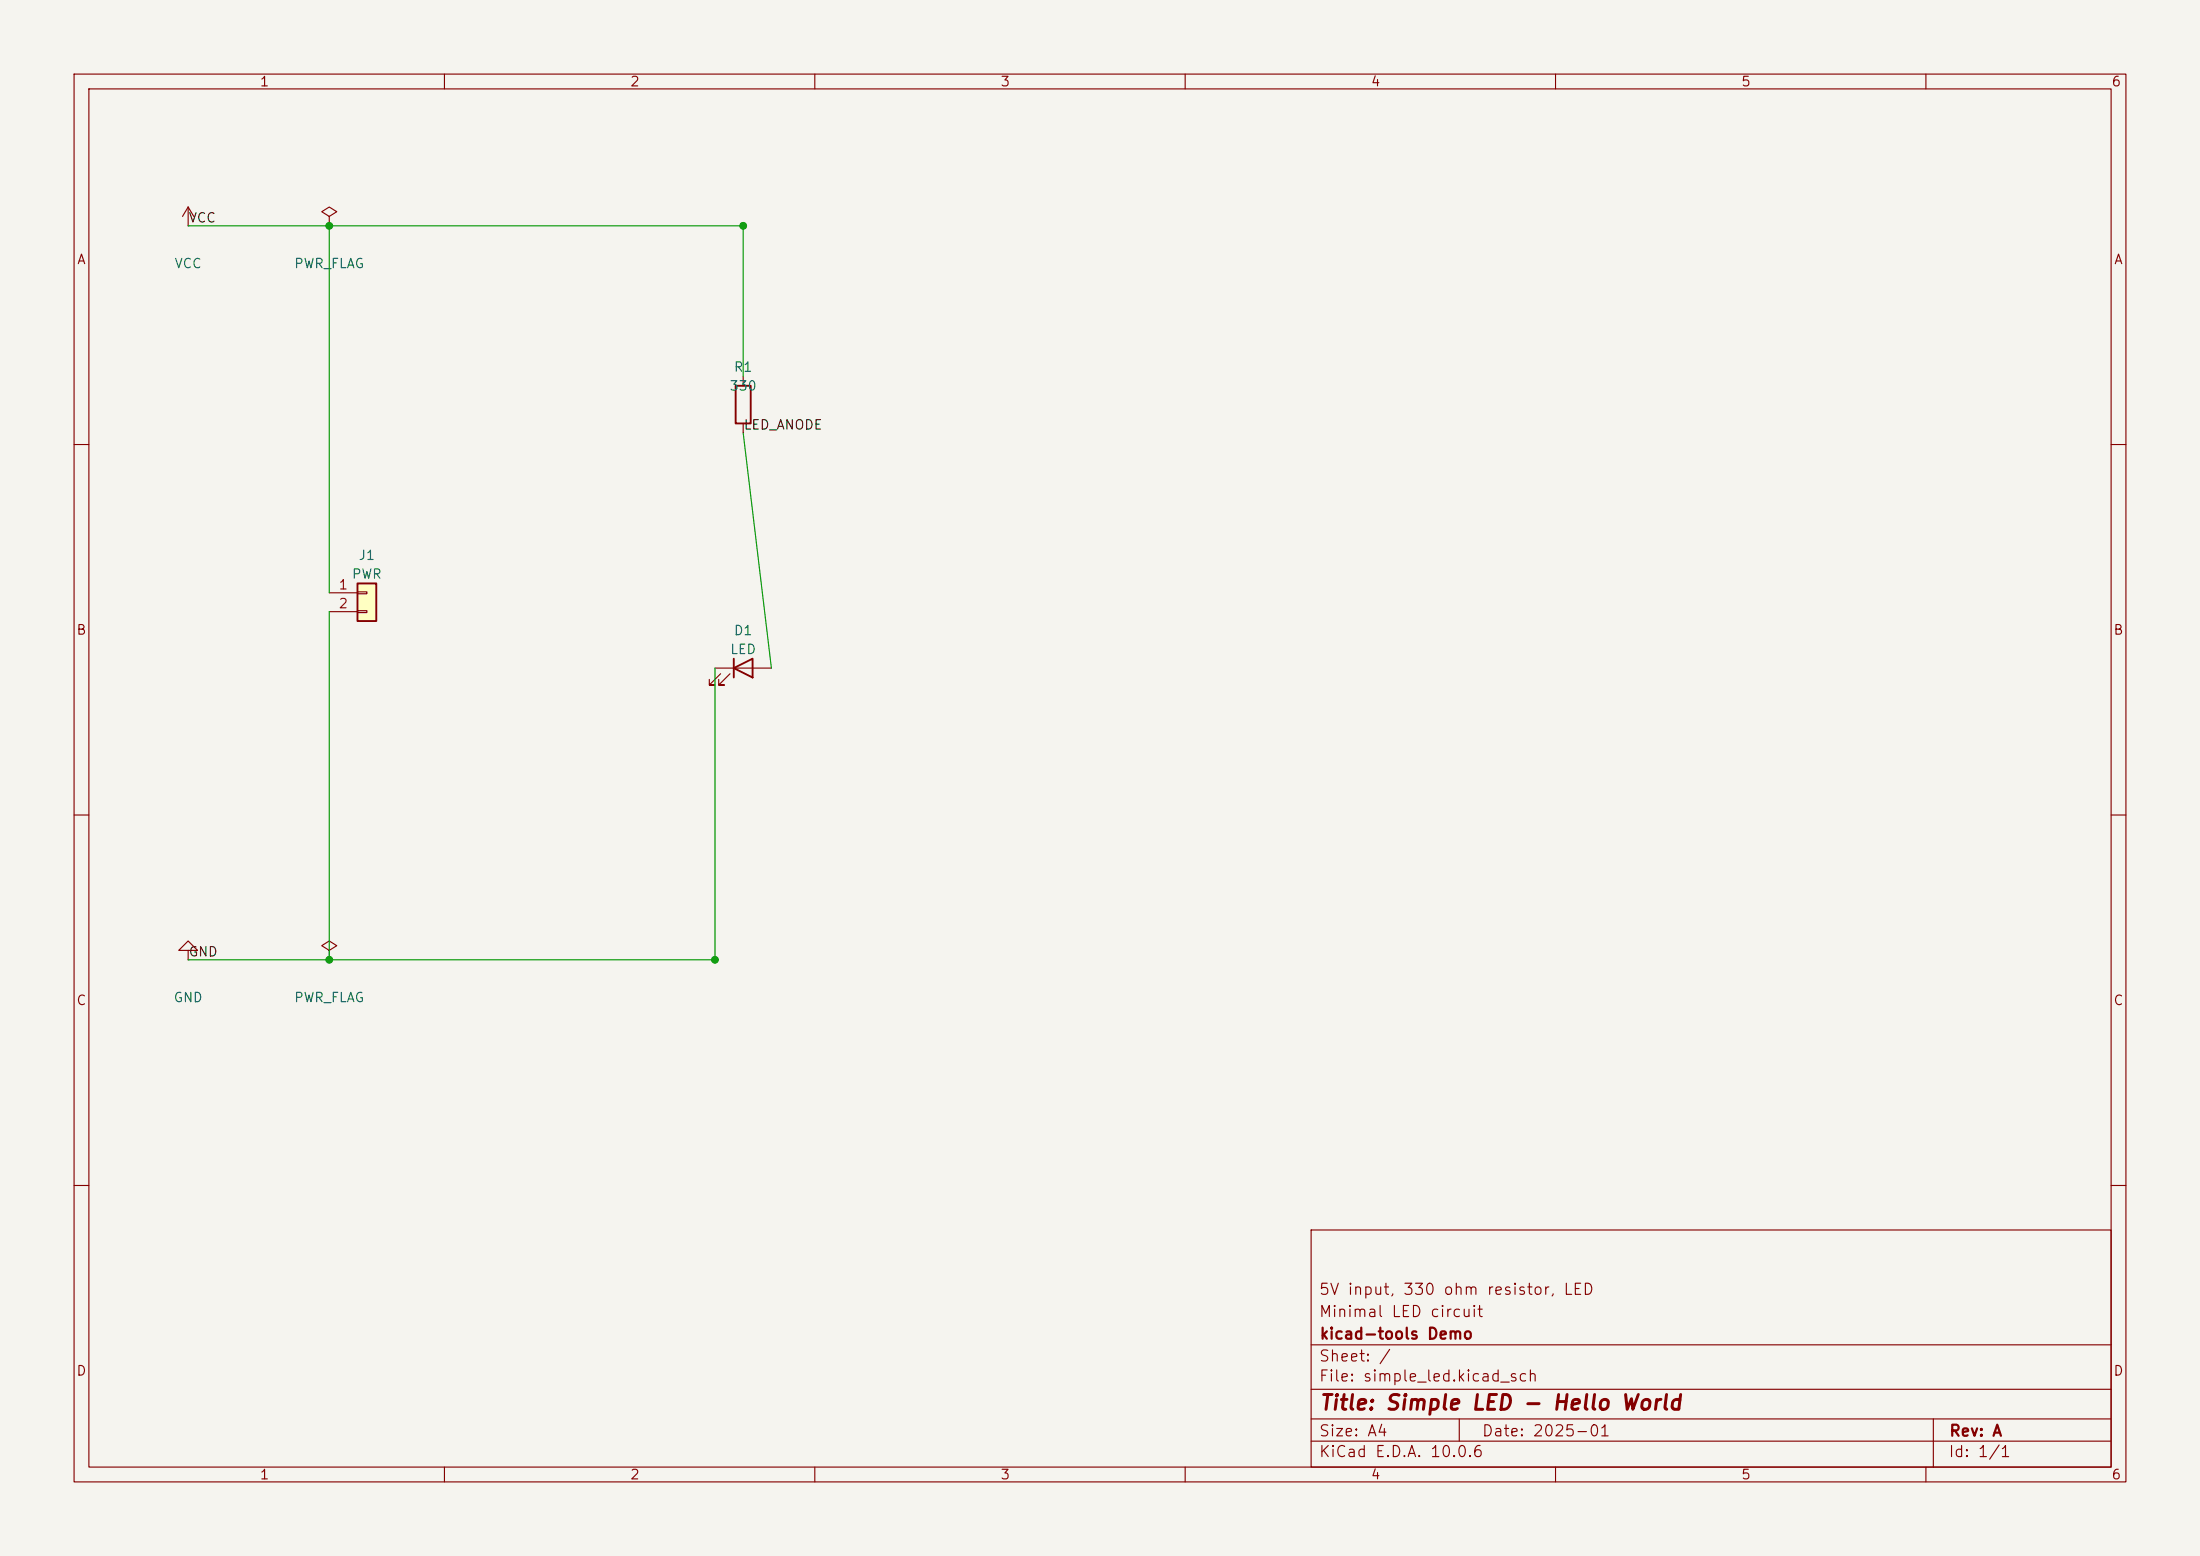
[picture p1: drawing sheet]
(kicad_sch
 (version 20231120)
 (generator "eeschema")
 (generator_version "10.0")
 (paper "A4")
 (title_block
  (title "Simple LED - Hello World")
  (date "2025-01")
  (rev "A")
  (company "kicad-tools Demo")
  (comment 1 "Minimal LED circuit")
  (comment 2 "5V input, 330 ohm resistor, LED"))
 (lib_symbols
  (symbol "Connector_Generic:Conn_01x02"
   (pin_names (offset 1.016) (hide yes)) (exclude_from_sim no) (in_bom yes) (on_board yes)
   (in_pos_files yes)
   (duplicate_pin_numbers_are_jumpers no)
   (property "Reference" "J" (at 0 2.54 0) (show_name no) (do_not_autoplace no) (effects (font (size 1.27 1.27))))
   (property "Value" "Conn_01x02" (at 0 -5.08 0) (show_name no) (do_not_autoplace no) (effects (font (size 1.27 1.27))))
   (property "Footprint" "" (at 0 0 0) (show_name no) (do_not_autoplace no) (hide yes) (effects (font (size 1.27 1.27))))
   (property "Datasheet" "" (at 0 0 0) (show_name no) (do_not_autoplace no) (hide yes) (effects (font (size 1.27 1.27))))
   (property "Description" "Generic connector, single row, 01x02, script generated (kicad-library-utils/schlib/autogen/connector/)" (at 0 0 0) (show_name no) (do_not_autoplace no) (hide yes) (effects (font (size 1.27 1.27))))
   (symbol "Conn_01x02_1_1"
    (rectangle (start -1.27 1.27) (end 1.27 -3.81) (stroke (width 0.254) (type default)) (fill (type background)))
    (rectangle (start -1.27 0.127) (end 0 -0.127) (stroke (width 0.1524) (type default)) (fill (type none)))
    (rectangle (start -1.27 -2.413) (end 0 -2.667) (stroke (width 0.1524) (type default)) (fill (type none)))
    (pin passive line (at -5.08 0 0) (length 3.81) (name "Pin_1" (effects (font (size 1.27 1.27)))) (number "1" (effects (font (size 1.27 1.27)))))
    (pin passive line (at -5.08 -2.54 0) (length 3.81) (name "Pin_2" (effects (font (size 1.27 1.27)))) (number "2" (effects (font (size 1.27 1.27))))))
   (embedded_fonts no))
  (symbol "Device:R"
   (pin_numbers (hide yes))
   (pin_names (offset 0)) (exclude_from_sim no) (in_bom yes) (on_board yes)
   (in_pos_files yes)
   (duplicate_pin_numbers_are_jumpers no)
   (property "Reference" "R" (at 2.032 0 90) (show_name no) (do_not_autoplace no) (effects (font (size 1.27 1.27))))
   (property "Value" "R" (at 0 0 90) (show_name no) (do_not_autoplace no) (effects (font (size 1.27 1.27))))
   (property "Footprint" "" (at -1.778 0 90) (show_name no) (do_not_autoplace no) (hide yes) (effects (font (size 1.27 1.27))))
   (property "Datasheet" "" (at 0 0 0) (show_name no) (do_not_autoplace no) (hide yes) (effects (font (size 1.27 1.27))))
   (property "Description" "Resistor" (at 0 0 0) (show_name no) (do_not_autoplace no) (hide yes) (effects (font (size 1.27 1.27))))
   (symbol "R_0_1"
    (rectangle (start -1.016 -2.54) (end 1.016 2.54) (stroke (width 0.254) (type default)) (fill (type none))))
   (symbol "R_1_1"
    (pin passive line (at 0 3.81 270) (length 1.27) (name "" (effects (font (size 1.27 1.27)))) (number "1" (effects (font (size 1.27 1.27)))))
    (pin passive line (at 0 -3.81 90) (length 1.27) (name "" (effects (font (size 1.27 1.27)))) (number "2" (effects (font (size 1.27 1.27))))))
   (embedded_fonts no))
  (symbol "Device:LED"
   (pin_numbers (hide yes))
   (pin_names (offset 1.016) (hide yes)) (exclude_from_sim no) (in_bom yes) (on_board yes)
   (in_pos_files yes)
   (duplicate_pin_numbers_are_jumpers no)
   (property "Reference" "D" (at 0 2.54 0) (show_name no) (do_not_autoplace no) (effects (font (size 1.27 1.27))))
   (property "Value" "LED" (at 0 -2.54 0) (show_name no) (do_not_autoplace no) (effects (font (size 1.27 1.27))))
   (property "Footprint" "" (at 0 0 0) (show_name no) (do_not_autoplace no) (hide yes) (effects (font (size 1.27 1.27))))
   (property "Datasheet" "" (at 0 0 0) (show_name no) (do_not_autoplace no) (hide yes) (effects (font (size 1.27 1.27))))
   (property "Description" "Light emitting diode" (at 0 0 0) (show_name no) (do_not_autoplace no) (hide yes) (effects (font (size 1.27 1.27))))
   (property "Sim.Pins" "1=K 2=A" (at 0 0 0) (show_name no) (do_not_autoplace no) (hide yes) (effects (font (size 1.27 1.27))))
   (symbol "LED_0_1"
    (polyline (pts (xy -3.048 -0.762) (xy -4.572 -2.286) (xy -3.81 -2.286) (xy -4.572 -2.286) (xy -4.572 -1.524)) (stroke (width 0) (type default)) (fill (type none)))
    (polyline (pts (xy -1.778 -0.762) (xy -3.302 -2.286) (xy -2.54 -2.286) (xy -3.302 -2.286) (xy -3.302 -1.524)) (stroke (width 0) (type default)) (fill (type none)))
    (polyline (pts (xy -1.27 0) (xy 1.27 0)) (stroke (width 0) (type default)) (fill (type none)))
    (polyline (pts (xy -1.27 -1.27) (xy -1.27 1.27)) (stroke (width 0.254) (type default)) (fill (type none)))
    (polyline (pts (xy 1.27 -1.27) (xy 1.27 1.27) (xy -1.27 0) (xy 1.27 -1.27)) (stroke (width 0.254) (type default)) (fill (type none))))
   (symbol "LED_1_1"
    (pin passive line (at -3.81 0 0) (length 2.54) (name "K" (effects (font (size 1.27 1.27)))) (number "1" (effects (font (size 1.27 1.27)))))
    (pin passive line (at 3.81 0 180) (length 2.54) (name "A" (effects (font (size 1.27 1.27)))) (number "2" (effects (font (size 1.27 1.27))))))
   (embedded_fonts no))
  (symbol "power:VCC"
   (power global)
   (pin_numbers (hide yes))
   (pin_names (offset 0) (hide yes)) (exclude_from_sim no) (in_bom yes) (on_board yes)
   (in_pos_files yes)
   (duplicate_pin_numbers_are_jumpers no)
   (property "Reference" "#PWR" (at 0 -3.81 0) (show_name no) (do_not_autoplace no) (hide yes) (effects (font (size 1.27 1.27))))
   (property "Value" "VCC" (at 0 3.556 0) (show_name no) (do_not_autoplace no) (effects (font (size 1.27 1.27))))
   (property "Footprint" "" (at 0 0 0) (show_name no) (do_not_autoplace no) (hide yes) (effects (font (size 1.27 1.27))))
   (property "Datasheet" "" (at 0 0 0) (show_name no) (do_not_autoplace no) (hide yes) (effects (font (size 1.27 1.27))))
   (property "Description" "Power symbol creates a global label with name \"VCC\"" (at 0 0 0) (show_name no) (do_not_autoplace no) (hide yes) (effects (font (size 1.27 1.27))))
   (symbol "VCC_0_1"
    (polyline (pts (xy -0.762 1.27) (xy 0 2.54)) (stroke (width 0) (type default)) (fill (type none)))
    (polyline (pts (xy 0 2.54) (xy 0.762 1.27)) (stroke (width 0) (type default)) (fill (type none)))
    (polyline (pts (xy 0 0) (xy 0 2.54)) (stroke (width 0) (type default)) (fill (type none))))
   (symbol "VCC_1_1"
    (pin power_in line (at 0 0 90) (length 0) (name "" (effects (font (size 1.27 1.27)))) (number "1" (effects (font (size 1.27 1.27))))))
   (embedded_fonts no))
  (symbol "power:GND"
   (power global)
   (pin_numbers (hide yes))
   (pin_names (offset 0) (hide yes)) (exclude_from_sim no) (in_bom yes) (on_board yes)
   (in_pos_files yes)
   (duplicate_pin_numbers_are_jumpers no)
   (property "Reference" "#PWR" (at 0 -6.35 0) (show_name no) (do_not_autoplace no) (hide yes) (effects (font (size 1.27 1.27))))
   (property "Value" "GND" (at 0 -3.81 0) (show_name no) (do_not_autoplace no) (effects (font (size 1.27 1.27))))
   (property "Footprint" "" (at 0 0 0) (show_name no) (do_not_autoplace no) (hide yes) (effects (font (size 1.27 1.27))))
   (property "Datasheet" "" (at 0 0 0) (show_name no) (do_not_autoplace no) (hide yes) (effects (font (size 1.27 1.27))))
   (property "Description" "Power symbol creates a global label with name \"GND\" , ground" (at 0 0 0) (show_name no) (do_not_autoplace no) (hide yes) (effects (font (size 1.27 1.27))))
   (symbol "GND_0_1"
    (polyline (pts (xy 0 0) (xy 0 -1.27) (xy 1.27 -1.27) (xy 0 -2.54) (xy -1.27 -1.27) (xy 0 -1.27)) (stroke (width 0) (type default)) (fill (type none))))
   (symbol "GND_1_1"
    (pin power_in line (at 0 0 270) (length 0) (name "" (effects (font (size 1.27 1.27)))) (number "1" (effects (font (size 1.27 1.27))))))
   (embedded_fonts no))
  (symbol "power:PWR_FLAG"
   (power global)
   (pin_numbers (hide yes))
   (pin_names (offset 0) (hide yes)) (exclude_from_sim no) (in_bom yes) (on_board yes)
   (in_pos_files yes)
   (duplicate_pin_numbers_are_jumpers no)
   (property "Reference" "#FLG" (at 0 1.905 0) (show_name no) (do_not_autoplace no) (hide yes) (effects (font (size 1.27 1.27))))
   (property "Value" "PWR_FLAG" (at 0 3.81 0) (show_name no) (do_not_autoplace no) (effects (font (size 1.27 1.27))))
   (property "Footprint" "" (at 0 0 0) (show_name no) (do_not_autoplace no) (hide yes) (effects (font (size 1.27 1.27))))
   (property "Datasheet" "" (at 0 0 0) (show_name no) (do_not_autoplace no) (hide yes) (effects (font (size 1.27 1.27))))
   (property "Description" "Special symbol for telling ERC where power comes from" (at 0 0 0) (show_name no) (do_not_autoplace no) (hide yes) (effects (font (size 1.27 1.27))))
   (symbol "PWR_FLAG_0_0"
    (pin power_out line (at 0 0 90) (length 0) (name "" (effects (font (size 1.27 1.27)))) (number "1" (effects (font (size 1.27 1.27))))))
   (symbol "PWR_FLAG_0_1"
    (polyline (pts (xy 0 0) (xy 0 1.27) (xy -1.016 1.905) (xy 0 2.54) (xy 1.016 1.905) (xy 0 1.27)) (stroke (width 0) (type default)) (fill (type none))))
   (embedded_fonts no)))
 (symbol
  (lib_id "Connector_Generic:Conn_01x02")
  (at 49.53 80.01 0)
  (unit 1)
  (exclude_from_sim no)
  (in_bom yes)
  (on_board yes)
  (dnp no)
  (property "Reference" "J1" (at 49.53 74.93 0) (effects (font (size 1.27 1.27))))
  (property "Value" "PWR" (at 49.53 77.47 0) (effects (font (size 1.27 1.27))))
  (property "Footprint" "Connector_PinHeader_2.54mm:PinHeader_1x02_P2.54mm_Vertical" (at 49.53 80.01 0) (effects (font (size 1.27 1.27)) (hide yes)))
  (property "Datasheet" "~" (at 49.53 80.01 0) (effects (font (size 1.27 1.27)) (hide yes)))
  (pin "1")
  (pin "2"))
 (symbol
  (lib_id "Device:R")
  (at 100.33 54.61 0)
  (unit 1)
  (exclude_from_sim no)
  (in_bom yes)
  (on_board yes)
  (dnp no)
  (property "Reference" "R1" (at 100.33 49.53 0) (effects (font (size 1.27 1.27))))
  (property "Value" "330" (at 100.33 52.07 0) (effects (font (size 1.27 1.27))))
  (property "Footprint" "Resistor_SMD:R_0805_2012Metric" (at 100.33 54.61 0) (effects (font (size 1.27 1.27)) (hide yes)))
  (property "Datasheet" "~" (at 100.33 54.61 0) (effects (font (size 1.27 1.27)) (hide yes)))
  (pin "1")
  (pin "2"))
 (symbol
  (lib_id "Device:LED")
  (at 100.33 90.17 0)
  (unit 1)
  (exclude_from_sim no)
  (in_bom yes)
  (on_board yes)
  (dnp no)
  (property "Reference" "D1" (at 100.33 85.09 0) (effects (font (size 1.27 1.27))))
  (property "Value" "LED" (at 100.33 87.63 0) (effects (font (size 1.27 1.27))))
  (property "Footprint" "LED_THT:LED_D5.0mm" (at 100.33 90.17 0) (effects (font (size 1.27 1.27)) (hide yes)))
  (property "Datasheet" "~" (at 100.33 90.17 0) (effects (font (size 1.27 1.27)) (hide yes)))
  (pin "1")
  (pin "2"))
 (symbol
  (lib_id "power:VCC")
  (at 25.4 30.48 0)
  (unit 1)
  (exclude_from_sim no)
  (in_bom yes)
  (on_board yes)
  (dnp no)
  (property "Reference" "#PWR01" (at 25.4 33.02 0) (effects (font (size 1.27 1.27)) (hide yes)))
  (property "Value" "VCC" (at 25.4 35.56 0) (effects (font (size 1.27 1.27))))
  (property "Footprint" "" (at 25.4 30.48 0) (effects (font (size 1.27 1.27)) (hide yes)))
  (property "Datasheet" "" (at 25.4 30.48 0) (effects (font (size 1.27 1.27)) (hide yes)))
  (pin "1"))
 (symbol
  (lib_id "power:GND")
  (at 25.4 129.54 180)
  (unit 1)
  (exclude_from_sim no)
  (in_bom yes)
  (on_board yes)
  (dnp no)
  (property "Reference" "#PWR02" (at 25.4 132.08 0) (effects (font (size 1.27 1.27)) (hide yes)))
  (property "Value" "GND" (at 25.4 134.62 0) (effects (font (size 1.27 1.27))))
  (property "Footprint" "" (at 25.4 129.54 0) (effects (font (size 1.27 1.27)) (hide yes)))
  (property "Datasheet" "" (at 25.4 129.54 0) (effects (font (size 1.27 1.27)) (hide yes)))
  (pin "1"))
 (symbol
  (lib_id "power:PWR_FLAG")
  (at 44.45 30.48 0)
  (unit 1)
  (exclude_from_sim no)
  (in_bom yes)
  (on_board yes)
  (dnp no)
  (property "Reference" "#PWR03" (at 44.45 33.02 0) (effects (font (size 1.27 1.27)) (hide yes)))
  (property "Value" "PWR_FLAG" (at 44.45 35.56 0) (effects (font (size 1.27 1.27))))
  (property "Footprint" "" (at 44.45 30.48 0) (effects (font (size 1.27 1.27)) (hide yes)))
  (property "Datasheet" "" (at 44.45 30.48 0) (effects (font (size 1.27 1.27)) (hide yes)))
  (pin "1"))
 (symbol
  (lib_id "power:PWR_FLAG")
  (at 44.45 129.54 0)
  (unit 1)
  (exclude_from_sim no)
  (in_bom yes)
  (on_board yes)
  (dnp no)
  (property "Reference" "#PWR04" (at 44.45 132.08 0) (effects (font (size 1.27 1.27)) (hide yes)))
  (property "Value" "PWR_FLAG" (at 44.45 134.62 0) (effects (font (size 1.27 1.27))))
  (property "Footprint" "" (at 44.45 129.54 0) (effects (font (size 1.27 1.27)) (hide yes)))
  (property "Datasheet" "" (at 44.45 129.54 0) (effects (font (size 1.27 1.27)) (hide yes)))
  (pin "1"))
 (wire
  (pts (xy 25.4 30.48) (xy 44.45 30.48))
  (stroke (width 0) (type default)))
 (wire
  (pts (xy 44.45 30.48) (xy 100.33 30.48))
  (stroke (width 0) (type default)))
 (wire
  (pts (xy 25.4 129.54) (xy 44.45 129.54))
  (stroke (width 0) (type default)))
 (wire
  (pts (xy 44.45 129.54) (xy 96.52 129.54))
  (stroke (width 0) (type default)))
 (wire
  (pts (xy 44.45 80.01) (xy 44.45 30.48))
  (stroke (width 0) (type default)))
 (wire
  (pts (xy 44.45 82.55) (xy 44.45 129.54))
  (stroke (width 0) (type default)))
 (wire
  (pts (xy 100.33 50.8) (xy 100.33 30.48))
  (stroke (width 0) (type default)))
 (wire
  (pts (xy 100.33 58.42) (xy 104.14 90.17))
  (stroke (width 0) (type default)))
 (wire
  (pts (xy 96.52 90.17) (xy 96.52 129.54))
  (stroke (width 0) (type default)))
 (junction
  (at 44.45 30.48)
  (diameter 0))
 (junction
  (at 44.45 129.54)
  (diameter 0))
 (junction
  (at 100.33 30.48)
  (diameter 0))
 (junction
  (at 96.52 129.54)
  (diameter 0))
 (label "VCC"
  (at 25.4 30.48 0)
  (fields_autoplaced yes)
  (effects (font (size 1.27 1.27)) (justify left bottom)))
 (label "GND"
  (at 25.4 129.54 0)
  (fields_autoplaced yes)
  (effects (font (size 1.27 1.27)) (justify left bottom)))
 (label "LED_ANODE"
  (at 100.33 58.42 0)
  (fields_autoplaced yes)
  (effects (font (size 1.27 1.27)) (justify left bottom)))
 (sheet_instances
  (path "" (page "1"))))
